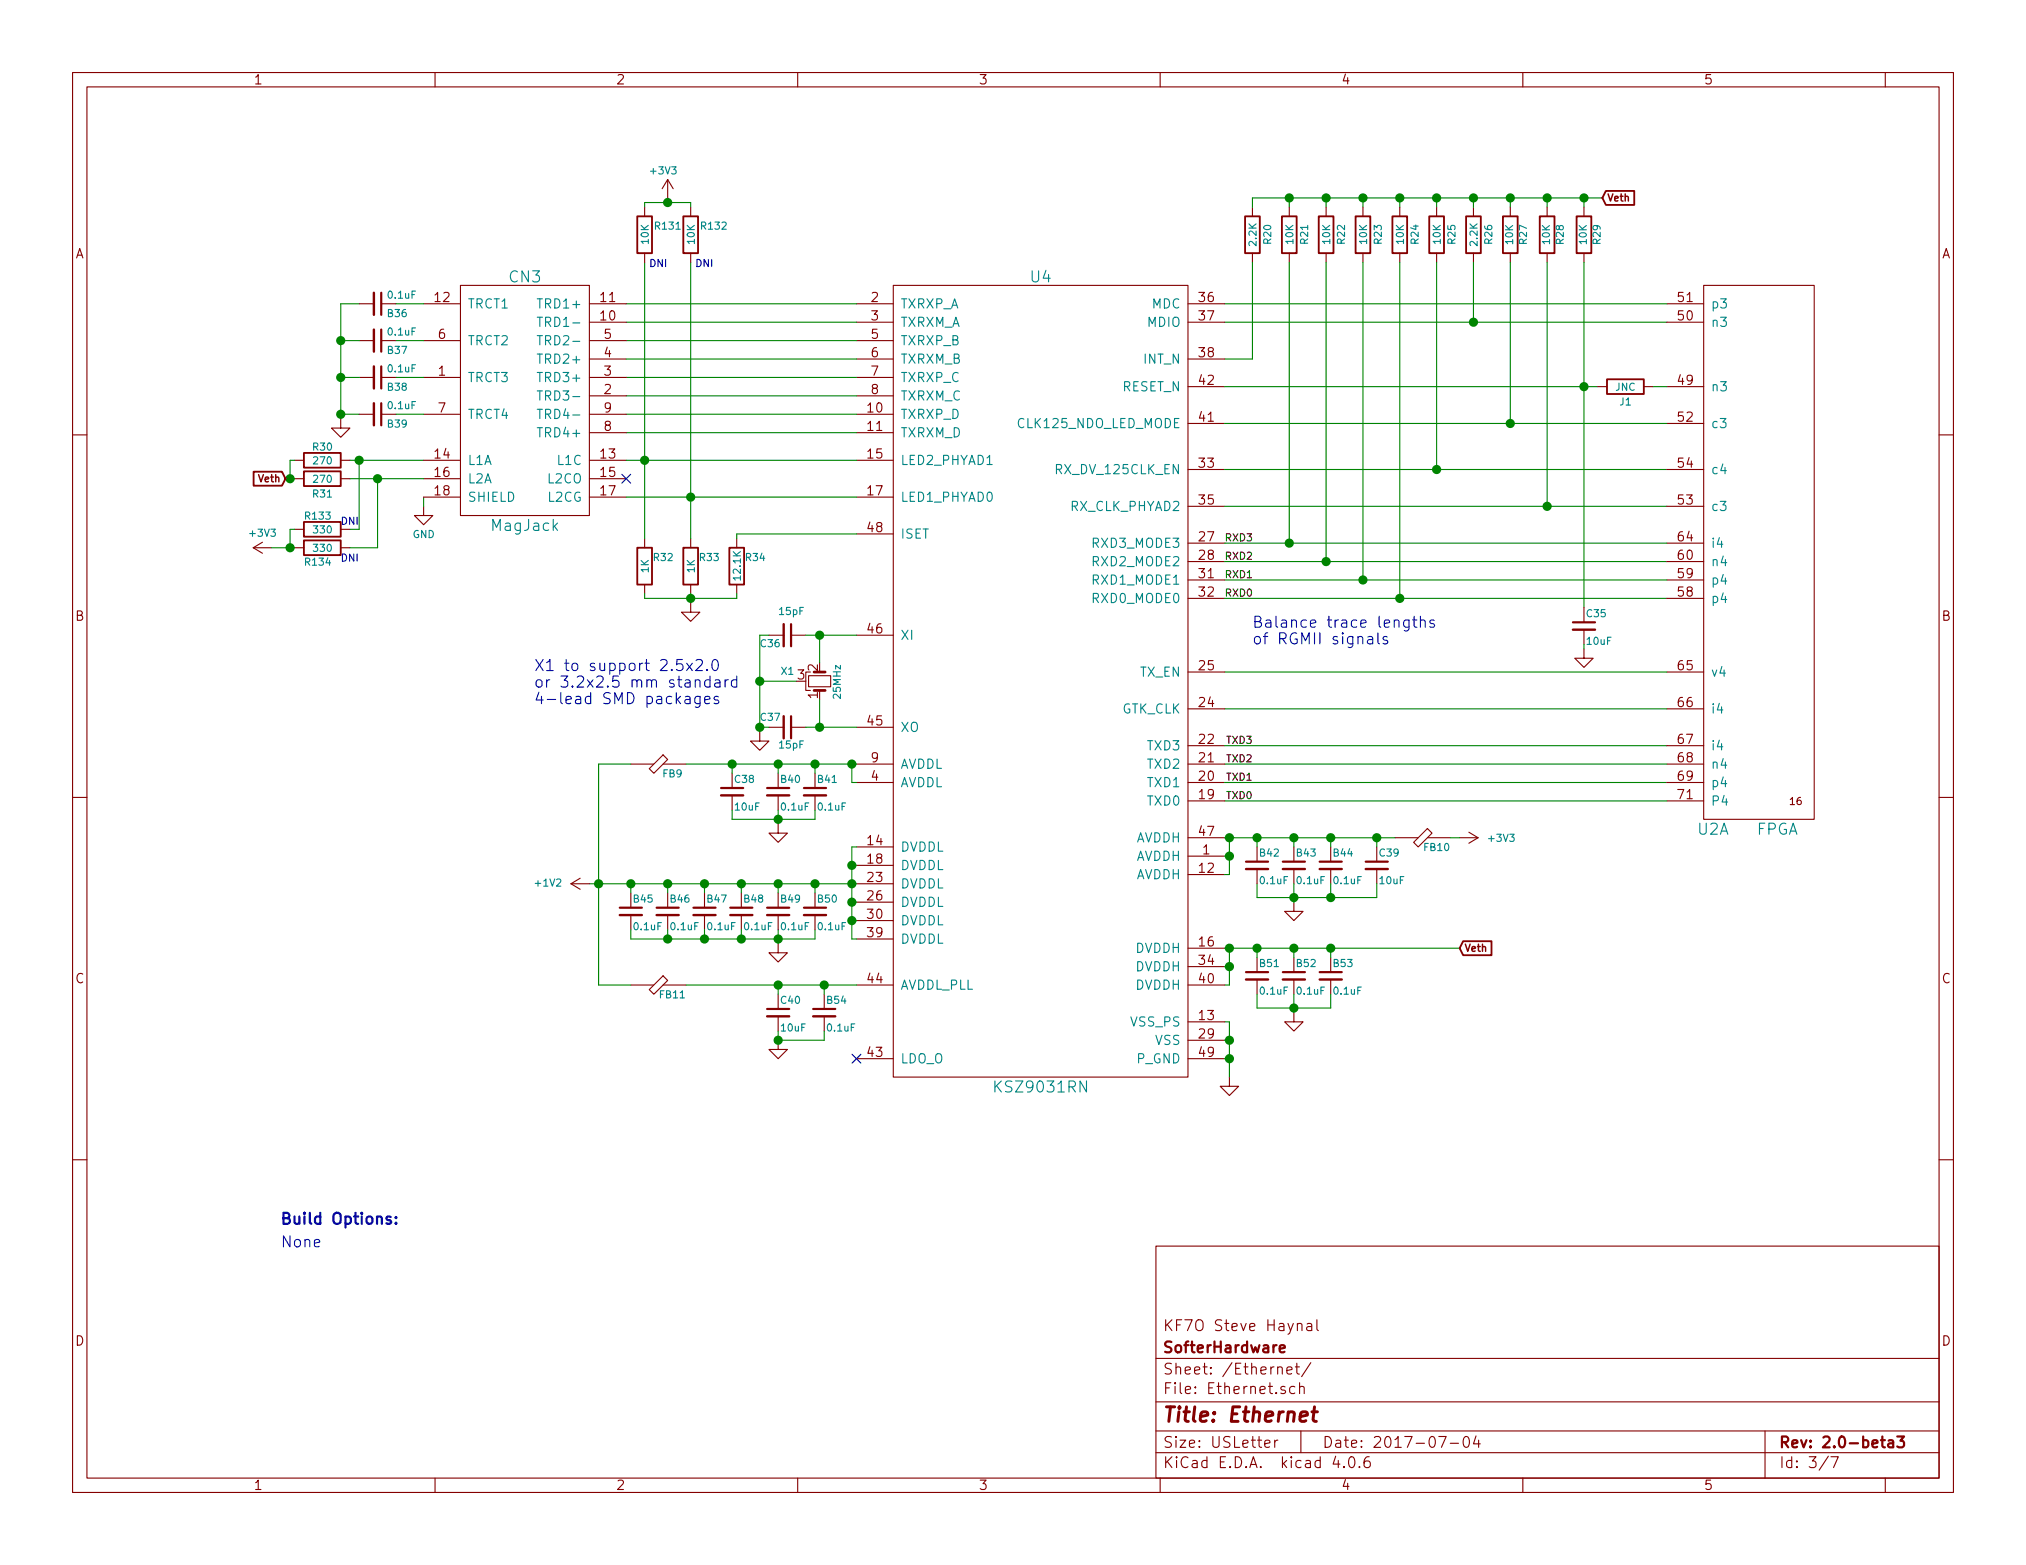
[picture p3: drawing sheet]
EESchema Schematic File Version 2
LIBS:power
LIBS:device
LIBS:transistors
LIBS:conn
LIBS:linear
LIBS:regul
LIBS:74xx
LIBS:cmos4000
LIBS:adc-dac
LIBS:memory
LIBS:xilinx
LIBS:microcontrollers
LIBS:dsp
LIBS:microchip
LIBS:analog_switches
LIBS:motorola
LIBS:texas
LIBS:intel
LIBS:audio
LIBS:interface
LIBS:digital-audio
LIBS:philips
LIBS:display
LIBS:cypress
LIBS:siliconi
LIBS:opto
LIBS:atmel
LIBS:contrib
LIBS:valves
LIBS:hermeslite
LIBS:hermeslite-cache
EELAYER 25 0
EELAYER END
$Descr USLetter 11000 8500
encoding utf-8
Sheet 3 7
Title "Ethernet"
Date "2017-07-04"
Rev "2.0-beta3"
Comp "SofterHardware"
Comment1 "KF7O Steve Haynal"
Comment2 ""
Comment3 ""
Comment4 ""
$EndDescr
$Comp
L KSZ9021RN U4
U 1 1
P 5650 3450
F 0 "U4" H 5650 5400 60  0000 C CNN
F 1 "KSZ9031RN" H 5650 1000 60  0000 C CNN
F 2 "HERMESLITE:KSZ9031" H 5850 4150 60  0001 C CNN
F 3 "" H 5850 4150 60  0000 C CNN
F 4 "ETH" H 5650 3450 60  0001 C CNN "Option"
	1    5650 3450
	1    0    0    -1  
$EndComp
$Comp
L C_Small B50
U 1 1
P 4425 4950
F 0 "B50" H 4435 5020 39  0000 L CNN
F 1 "0.1uF" H 4435 4870 39  0000 L CNN
F 2 "HERMESLITE:SMD-0603" H 4425 4950 39  0001 C CNN
F 3 "" H 4425 4950 39  0000 C CNN
F 4 "ETH" H 4425 4950 60  0001 C CNN "Option"
	1    4425 4950
	1    0    0    -1  
$EndComp
$Comp
L C_Small B49
U 1 1
P 4225 4950
F 0 "B49" H 4235 5020 39  0000 L CNN
F 1 "0.1uF" H 4235 4870 39  0000 L CNN
F 2 "HERMESLITE:SMD-0603" H 4225 4950 39  0001 C CNN
F 3 "" H 4225 4950 39  0000 C CNN
F 4 "ETH" H 4225 4950 60  0001 C CNN "Option"
	1    4225 4950
	1    0    0    -1  
$EndComp
$Comp
L C_Small B48
U 1 1
P 4025 4950
F 0 "B48" H 4035 5020 39  0000 L CNN
F 1 "0.1uF" H 4035 4870 39  0000 L CNN
F 2 "HERMESLITE:SMD-0603" H 4025 4950 39  0001 C CNN
F 3 "" H 4025 4950 39  0000 C CNN
F 4 "ETH" H 4025 4950 60  0001 C CNN "Option"
	1    4025 4950
	1    0    0    -1  
$EndComp
$Comp
L C_Small B47
U 1 1
P 3825 4950
F 0 "B47" H 3835 5020 39  0000 L CNN
F 1 "0.1uF" H 3835 4870 39  0000 L CNN
F 2 "HERMESLITE:SMD-0603" H 3825 4950 39  0001 C CNN
F 3 "" H 3825 4950 39  0000 C CNN
F 4 "ETH" H 3825 4950 60  0001 C CNN "Option"
	1    3825 4950
	1    0    0    -1  
$EndComp
$Comp
L C_Small B46
U 1 1
P 3625 4950
F 0 "B46" H 3635 5020 39  0000 L CNN
F 1 "0.1uF" H 3635 4870 39  0000 L CNN
F 2 "HERMESLITE:SMD-0603" H 3625 4950 39  0001 C CNN
F 3 "" H 3625 4950 39  0000 C CNN
F 4 "ETH" H 3625 4950 60  0001 C CNN "Option"
	1    3625 4950
	1    0    0    -1  
$EndComp
$Comp
L C_Small B45
U 1 1
P 3425 4950
F 0 "B45" H 3435 5020 39  0000 L CNN
F 1 "0.1uF" H 3435 4870 39  0000 L CNN
F 2 "HERMESLITE:SMD-0603" H 3425 4950 39  0001 C CNN
F 3 "" H 3425 4950 39  0000 C CNN
F 4 "ETH" H 3425 4950 60  0001 C CNN "Option"
	1    3425 4950
	1    0    0    -1  
$EndComp
$Comp
L C_Small B54
U 1 1
P 4475 5500
F 0 "B54" H 4485 5570 39  0000 L CNN
F 1 "0.1uF" H 4485 5420 39  0000 L CNN
F 2 "HERMESLITE:SMD-0603" H 4475 5500 39  0001 C CNN
F 3 "" H 4475 5500 39  0000 C CNN
F 4 "ETH" H 4475 5500 60  0001 C CNN "Option"
	1    4475 5500
	1    0    0    -1  
$EndComp
$Comp
L C_Small C40
U 1 1
P 4225 5500
F 0 "C40" H 4235 5570 39  0000 L CNN
F 1 "10uF" H 4235 5420 39  0000 L CNN
F 2 "HERMESLITE:SMD-0603" H 4225 5500 39  0001 C CNN
F 3 "" H 4225 5500 39  0000 C CNN
F 4 "ETH" H 4225 5500 60  0001 C CNN "Option"
	1    4225 5500
	1    0    0    -1  
$EndComp
$Comp
L FB FB11
U 1 1
P 3575 5350
F 0 "FB11" H 3650 5300 39  0000 C CNN
F 1 "FB" H 3575 5450 60  0001 C CNN
F 2 "HERMESLITE:SMD-0603" H 3575 5350 60  0001 C CNN
F 3 "" H 3575 5350 60  0000 C CNN
F 4 "ETH" H 3575 5350 60  0001 C CNN "Option"
	1    3575 5350
	1    0    0    -1  
$EndComp
$Comp
L C_Small B41
U 1 1
P 4425 4300
F 0 "B41" H 4435 4370 39  0000 L CNN
F 1 "0.1uF" H 4435 4220 39  0000 L CNN
F 2 "HERMESLITE:SMD-0603" H 4425 4300 39  0001 C CNN
F 3 "" H 4425 4300 39  0000 C CNN
F 4 "ETH" H 4425 4300 60  0001 C CNN "Option"
	1    4425 4300
	1    0    0    -1  
$EndComp
$Comp
L C_Small B40
U 1 1
P 4225 4300
F 0 "B40" H 4235 4370 39  0000 L CNN
F 1 "0.1uF" H 4235 4220 39  0000 L CNN
F 2 "HERMESLITE:SMD-0603" H 4225 4300 39  0001 C CNN
F 3 "" H 4225 4300 39  0000 C CNN
F 4 "ETH" H 4225 4300 60  0001 C CNN "Option"
	1    4225 4300
	1    0    0    -1  
$EndComp
$Comp
L C_Small C38
U 1 1
P 3975 4300
F 0 "C38" H 3985 4370 39  0000 L CNN
F 1 "10uF" H 3985 4220 39  0000 L CNN
F 2 "HERMESLITE:SMD-0603" H 3975 4300 39  0001 C CNN
F 3 "" H 3975 4300 39  0000 C CNN
F 4 "ETH" H 3975 4300 60  0001 C CNN "Option"
	1    3975 4300
	1    0    0    -1  
$EndComp
$Comp
L FB FB9
U 1 1
P 3575 4150
F 0 "FB9" H 3650 4100 39  0000 C CNN
F 1 "FB" H 3575 4250 60  0001 C CNN
F 2 "HERMESLITE:SMD-0603" H 3575 4150 60  0001 C CNN
F 3 "" H 3575 4150 60  0000 C CNN
F 4 "ETH" H 3575 4150 60  0001 C CNN "Option"
	1    3575 4150
	1    0    0    -1  
$EndComp
$Comp
L C_Small B42
U 1 1
P 6825 4700
F 0 "B42" H 6835 4770 39  0000 L CNN
F 1 "0.1uF" H 6835 4620 39  0000 L CNN
F 2 "HERMESLITE:SMD-0603" H 6825 4700 39  0001 C CNN
F 3 "" H 6825 4700 39  0000 C CNN
F 4 "ETH" H 6825 4700 60  0001 C CNN "Option"
	1    6825 4700
	1    0    0    -1  
$EndComp
$Comp
L C_Small B43
U 1 1
P 7025 4700
F 0 "B43" H 7035 4770 39  0000 L CNN
F 1 "0.1uF" H 7035 4620 39  0000 L CNN
F 2 "HERMESLITE:SMD-0603" H 7025 4700 39  0001 C CNN
F 3 "" H 7025 4700 39  0000 C CNN
F 4 "ETH" H 7025 4700 60  0001 C CNN "Option"
	1    7025 4700
	1    0    0    -1  
$EndComp
$Comp
L C_Small B44
U 1 1
P 7225 4700
F 0 "B44" H 7235 4770 39  0000 L CNN
F 1 "0.1uF" H 7235 4620 39  0000 L CNN
F 2 "HERMESLITE:SMD-0603" H 7225 4700 39  0001 C CNN
F 3 "" H 7225 4700 39  0000 C CNN
F 4 "ETH" H 7225 4700 60  0001 C CNN "Option"
	1    7225 4700
	1    0    0    -1  
$EndComp
$Comp
L C_Small C39
U 1 1
P 7475 4700
F 0 "C39" H 7485 4770 39  0000 L CNN
F 1 "10uF" H 7485 4620 39  0000 L CNN
F 2 "HERMESLITE:SMD-0603" H 7475 4700 39  0001 C CNN
F 3 "" H 7475 4700 39  0000 C CNN
F 4 "ETH" H 7475 4700 60  0001 C CNN "Option"
	1    7475 4700
	1    0    0    -1  
$EndComp
Wire Wire Line
	6675 4550 6675 4750
Connection ~ 6675 4650
$Comp
L FB FB10
U 1 1
P 7725 4550
F 0 "FB10" H 7800 4500 39  0000 C CNN
F 1 "FB" H 7725 4650 60  0001 C CNN
F 2 "HERMESLITE:SMD-0603" H 7725 4550 60  0001 C CNN
F 3 "" H 7725 4550 60  0000 C CNN
F 4 "ETH" H 7725 4550 60  0001 C CNN "Option"
	1    7725 4550
	1    0    0    -1  
$EndComp
$Comp
L C_Small B51
U 1 1
P 6825 5300
F 0 "B51" H 6835 5370 39  0000 L CNN
F 1 "0.1uF" H 6835 5220 39  0000 L CNN
F 2 "HERMESLITE:SMD-0603" H 6825 5300 39  0001 C CNN
F 3 "" H 6825 5300 39  0000 C CNN
F 4 "ETH" H 6825 5300 60  0001 C CNN "Option"
	1    6825 5300
	1    0    0    -1  
$EndComp
$Comp
L C_Small B52
U 1 1
P 7025 5300
F 0 "B52" H 7035 5370 39  0000 L CNN
F 1 "0.1uF" H 7035 5220 39  0000 L CNN
F 2 "HERMESLITE:SMD-0603" H 7025 5300 39  0001 C CNN
F 3 "" H 7025 5300 39  0000 C CNN
F 4 "ETH" H 7025 5300 60  0001 C CNN "Option"
	1    7025 5300
	1    0    0    -1  
$EndComp
$Comp
L C_Small B53
U 1 1
P 7225 5300
F 0 "B53" H 7235 5370 39  0000 L CNN
F 1 "0.1uF" H 7235 5220 39  0000 L CNN
F 2 "HERMESLITE:SMD-0603" H 7225 5300 39  0001 C CNN
F 3 "" H 7225 5300 39  0000 C CNN
F 4 "ETH" H 7225 5300 60  0001 C CNN "Option"
	1    7225 5300
	1    0    0    -1  
$EndComp
Wire Wire Line
	6675 5150 6675 5350
Connection ~ 6675 5250
$Comp
L GND #PWR076
U 1 1
P 6675 5850
F 0 "#PWR076" H 6675 5600 39  0001 C CNN
F 1 "GND" H 6675 5700 39  0001 C CNN
F 2 "" H 6675 5850 39  0000 C CNN
F 3 "" H 6675 5850 39  0000 C CNN
	1    6675 5850
	1    0    0    -1  
$EndComp
Wire Wire Line
	6675 5550 6675 5850
Connection ~ 6675 5650
Connection ~ 6675 5750
$Comp
L GND #PWR077
U 1 1
P 7025 5500
F 0 "#PWR077" H 7025 5250 39  0001 C CNN
F 1 "GND" H 7025 5350 39  0001 C CNN
F 2 "" H 7025 5500 39  0000 C CNN
F 3 "" H 7025 5500 39  0000 C CNN
	1    7025 5500
	1    0    0    -1  
$EndComp
$Comp
L GND #PWR078
U 1 1
P 7025 4900
F 0 "#PWR078" H 7025 4650 39  0001 C CNN
F 1 "GND" H 7025 4750 39  0001 C CNN
F 2 "" H 7025 4900 39  0000 C CNN
F 3 "" H 7025 4900 39  0000 C CNN
	1    7025 4900
	1    0    0    -1  
$EndComp
$Comp
L GND #PWR079
U 1 1
P 4225 4475
F 0 "#PWR079" H 4225 4225 39  0001 C CNN
F 1 "GND" H 4225 4325 39  0001 C CNN
F 2 "" H 4225 4475 39  0000 C CNN
F 3 "" H 4225 4475 39  0000 C CNN
	1    4225 4475
	1    0    0    -1  
$EndComp
$Comp
L GND #PWR080
U 1 1
P 4225 5125
F 0 "#PWR080" H 4225 4875 39  0001 C CNN
F 1 "GND" H 4225 4975 39  0001 C CNN
F 2 "" H 4225 5125 39  0000 C CNN
F 3 "" H 4225 5125 39  0000 C CNN
	1    4225 5125
	1    0    0    -1  
$EndComp
$Comp
L GND #PWR081
U 1 1
P 4225 5650
F 0 "#PWR081" H 4225 5400 39  0001 C CNN
F 1 "GND" H 4225 5500 39  0001 C CNN
F 2 "" H 4225 5650 39  0000 C CNN
F 3 "" H 4225 5650 39  0000 C CNN
	1    4225 5650
	1    0    0    -1  
$EndComp
Wire Wire Line
	3200 4800 4650 4800
Wire Wire Line
	3425 4850 3425 4800
Connection ~ 3425 4800
Wire Wire Line
	3625 4850 3625 4800
Connection ~ 3625 4800
Wire Wire Line
	3825 4850 3825 4800
Connection ~ 3825 4800
Wire Wire Line
	4025 4850 4025 4800
Connection ~ 4025 4800
Wire Wire Line
	4225 4850 4225 4800
Connection ~ 4225 4800
Wire Wire Line
	4425 4850 4425 4800
Connection ~ 4425 4800
Wire Wire Line
	3425 5100 4425 5100
Wire Wire Line
	4425 5100 4425 5050
Wire Wire Line
	3425 5050 3425 5100
Wire Wire Line
	3625 5050 3625 5100
Connection ~ 3625 5100
Wire Wire Line
	3825 5050 3825 5100
Connection ~ 3825 5100
Wire Wire Line
	4025 5050 4025 5100
Connection ~ 4025 5100
Wire Wire Line
	4225 5050 4225 5125
Connection ~ 4225 5100
Wire Wire Line
	4225 5650 4475 5650
Wire Wire Line
	4475 5650 4475 5600
Connection ~ 4225 5650
Wire Wire Line
	4225 5600 4225 5650
Wire Wire Line
	3725 5350 4650 5350
Wire Wire Line
	4225 5400 4225 5350
Connection ~ 4225 5350
Wire Wire Line
	4475 5400 4475 5350
Connection ~ 4475 5350
Wire Wire Line
	3975 4150 3975 4200
Connection ~ 3975 4150
Wire Wire Line
	4225 4150 4225 4200
Connection ~ 4225 4150
Wire Wire Line
	4425 4150 4425 4200
Connection ~ 4425 4150
Wire Wire Line
	4425 4450 4425 4400
Wire Wire Line
	4225 4400 4225 4475
Connection ~ 4225 4450
Wire Wire Line
	6650 5150 7925 5150
Wire Wire Line
	6825 4800 6825 4875
Wire Wire Line
	6825 4550 6825 4600
Connection ~ 6825 4550
Wire Wire Line
	7025 4550 7025 4600
Connection ~ 7025 4550
Wire Wire Line
	7225 4600 7225 4550
Connection ~ 7225 4550
Wire Wire Line
	7475 4550 7475 4600
Connection ~ 7475 4550
Wire Wire Line
	7225 4875 7225 4800
Wire Wire Line
	7025 4800 7025 4900
Wire Wire Line
	6825 5150 6825 5200
Connection ~ 6825 5150
Wire Wire Line
	7025 5200 7025 5150
Connection ~ 7025 5150
Wire Wire Line
	7225 5150 7225 5200
Connection ~ 7225 5150
Wire Wire Line
	6825 5400 6825 5475
Wire Wire Line
	7225 5475 7225 5400
Wire Wire Line
	7025 5400 7025 5500
Wire Wire Line
	6650 4350 9050 4350
Wire Wire Line
	6650 4050 9050 4050
Wire Wire Line
	6650 4150 9050 4150
Wire Wire Line
	6650 4250 9050 4250
NoConn ~ 4650 5750
Wire Wire Line
	3400 1650 4650 1650
Wire Wire Line
	3400 1750 4650 1750
Wire Wire Line
	3400 1850 4650 1850
Wire Wire Line
	4650 1950 3400 1950
Wire Wire Line
	3400 2050 4650 2050
Wire Wire Line
	4650 2150 3400 2150
Wire Wire Line
	3400 2250 4650 2250
Wire Wire Line
	4650 2350 3400 2350
$Comp
L R R31
U 1 1
P 1750 2600
F 0 "R31" V 1830 2600 39  0000 C CNN
F 1 "270" V 1750 2600 39  0000 C CNN
F 2 "HERMESLITE:SMD-0603" V 1680 2600 50  0001 C CNN
F 3 "" H 1750 2600 50  0000 C CNN
F 4 "ETH" V 1750 2600 60  0001 C CNN "Option"
	1    1750 2600
	0    1    1    0   
$EndComp
$Comp
L R R30
U 1 1
P 1750 2500
F 0 "R30" V 1675 2500 39  0000 C CNN
F 1 "270" V 1750 2500 39  0000 C CNN
F 2 "HERMESLITE:SMD-0603" V 1680 2500 50  0001 C CNN
F 3 "" H 1750 2500 50  0000 C CNN
F 4 "ETH" V 1750 2500 60  0001 C CNN "Option"
	1    1750 2500
	0    1    1    0   
$EndComp
$Comp
L R R33
U 1 1
P 3750 3075
F 0 "R33" H 3850 3125 39  0000 C CNN
F 1 "1K" V 3750 3075 39  0000 C CNN
F 2 "HERMESLITE:SMD-0603" V 3680 3075 50  0001 C CNN
F 3 "" H 3750 3075 50  0000 C CNN
F 4 "ETH" H 3750 3075 60  0001 C CNN "Option"
	1    3750 3075
	1    0    0    -1  
$EndComp
$Comp
L R R32
U 1 1
P 3500 3075
F 0 "R32" H 3600 3125 39  0000 C CNN
F 1 "1K" V 3500 3075 39  0000 C CNN
F 2 "HERMESLITE:SMD-0603" V 3430 3075 50  0001 C CNN
F 3 "" H 3500 3075 50  0000 C CNN
F 4 "ETH" H 3500 3075 60  0001 C CNN "Option"
	1    3500 3075
	1    0    0    -1  
$EndComp
Wire Wire Line
	1900 2500 2300 2500
$Comp
L GND #PWR082
U 1 1
P 2300 2750
F 0 "#PWR082" H 2300 2500 39  0001 C CNN
F 1 "GND" H 2300 2600 39  0000 C CNN
F 2 "" H 2300 2750 50  0000 C CNN
F 3 "" H 2300 2750 50  0000 C CNN
	1    2300 2750
	1    0    0    -1  
$EndComp
$Comp
L GND #PWR083
U 1 1
P 3750 3275
F 0 "#PWR083" H 3750 3025 39  0001 C CNN
F 1 "GND" H 3750 3125 39  0001 C CNN
F 2 "" H 3750 3275 50  0000 C CNN
F 3 "" H 3750 3275 50  0000 C CNN
	1    3750 3275
	1    0    0    -1  
$EndComp
Wire Wire Line
	2300 2700 2300 2750
Wire Wire Line
	6650 2750 9050 2750
$Comp
L R R28
U 1 1
P 8400 1275
F 0 "R28" V 8325 1275 39  0000 C CNN
F 1 "10K" V 8400 1275 39  0000 C CNN
F 2 "HERMESLITE:SMD-0603" V 8330 1275 50  0001 C CNN
F 3 "" H 8400 1275 50  0000 C CNN
F 4 "ETH" V 8400 1275 60  0001 C CNN "Option"
	1    8400 1275
	-1   0    0    1   
$EndComp
$Comp
L R R25
U 1 1
P 7800 1275
F 0 "R25" V 7880 1275 39  0000 C CNN
F 1 "10K" V 7800 1275 39  0000 C CNN
F 2 "HERMESLITE:SMD-0603" V 7730 1275 50  0001 C CNN
F 3 "" H 7800 1275 50  0000 C CNN
F 4 "ETH" V 7800 1275 60  0001 C CNN "Option"
	1    7800 1275
	1    0    0    -1  
$EndComp
$Comp
L R R21
U 1 1
P 7000 1275
F 0 "R21" V 7080 1275 39  0000 C CNN
F 1 "10K" V 7000 1275 39  0000 C CNN
F 2 "HERMESLITE:SMD-0603" V 6930 1275 50  0001 C CNN
F 3 "" H 7000 1275 50  0000 C CNN
F 4 "ETH" V 7000 1275 60  0001 C CNN "Option"
	1    7000 1275
	1    0    0    -1  
$EndComp
$Comp
L R R22
U 1 1
P 7200 1275
F 0 "R22" V 7280 1275 39  0000 C CNN
F 1 "10K" V 7200 1275 39  0000 C CNN
F 2 "HERMESLITE:SMD-0603" V 7130 1275 50  0001 C CNN
F 3 "" H 7200 1275 50  0000 C CNN
F 4 "ETH" V 7200 1275 60  0001 C CNN "Option"
	1    7200 1275
	1    0    0    -1  
$EndComp
$Comp
L R R23
U 1 1
P 7400 1275
F 0 "R23" V 7480 1275 39  0000 C CNN
F 1 "10K" V 7400 1275 39  0000 C CNN
F 2 "HERMESLITE:SMD-0603" V 7330 1275 50  0001 C CNN
F 3 "" H 7400 1275 50  0000 C CNN
F 4 "ETH" V 7400 1275 60  0001 C CNN "Option"
	1    7400 1275
	1    0    0    -1  
$EndComp
Wire Wire Line
	6650 3250 9050 3250
Wire Wire Line
	6650 3150 9050 3150
Wire Wire Line
	6650 3050 9050 3050
Wire Wire Line
	6650 2950 9050 2950
$Comp
L R R24
U 1 1
P 7600 1275
F 0 "R24" V 7680 1275 39  0000 C CNN
F 1 "10K" V 7600 1275 39  0000 C CNN
F 2 "HERMESLITE:SMD-0603" V 7530 1275 50  0001 C CNN
F 3 "" H 7600 1275 50  0000 C CNN
F 4 "ETH" V 7600 1275 60  0001 C CNN "Option"
	1    7600 1275
	1    0    0    -1  
$EndComp
Wire Wire Line
	7000 1425 7000 2950
Connection ~ 7000 2950
Wire Wire Line
	7200 1425 7200 3050
Connection ~ 7200 3050
Wire Wire Line
	7400 1425 7400 3150
Connection ~ 7400 3150
Wire Wire Line
	7600 1425 7600 3250
Connection ~ 7600 3250
Text Label 6650 2950 0    39   ~ 0
RXD3
Text Label 6650 3050 0    39   ~ 0
RXD2
Text Label 6650 3150 0    39   ~ 0
RXD1
Text Label 6650 3250 0    39   ~ 0
RXD0
$Comp
L R R20
U 1 1
P 6800 1275
F 0 "R20" V 6880 1275 39  0000 C CNN
F 1 "2.2K" V 6800 1275 39  0000 C CNN
F 2 "HERMESLITE:SMD-0603" V 6730 1275 50  0001 C CNN
F 3 "" H 6800 1275 50  0000 C CNN
F 4 "ETH" V 6800 1275 60  0001 C CNN "Option"
	1    6800 1275
	1    0    0    -1  
$EndComp
$Comp
L R R26
U 1 1
P 8000 1275
F 0 "R26" V 8080 1275 39  0000 C CNN
F 1 "2.2K" V 8000 1275 39  0000 C CNN
F 2 "HERMESLITE:SMD-0603" V 7930 1275 50  0001 C CNN
F 3 "" H 8000 1275 50  0000 C CNN
F 4 "ETH" V 8000 1275 60  0001 C CNN "Option"
	1    8000 1275
	1    0    0    -1  
$EndComp
Wire Wire Line
	6650 2550 9050 2550
Wire Wire Line
	6650 1750 9050 1750
Wire Wire Line
	6650 1650 9050 1650
$Comp
L R R34
U 1 1
P 4000 3075
F 0 "R34" H 4100 3125 39  0000 C CNN
F 1 "12.1K" V 4000 3075 39  0000 C CNN
F 2 "HERMESLITE:SMD-0603" V 3930 3075 50  0001 C CNN
F 3 "" H 4000 3075 50  0000 C CNN
F 4 "ETH" H 4000 3075 60  0001 C CNN "Option"
	1    4000 3075
	1    0    0    -1  
$EndComp
$Comp
L R R27
U 1 1
P 8200 1275
F 0 "R27" V 8125 1275 39  0000 C CNN
F 1 "10K" V 8200 1275 39  0000 C CNN
F 2 "HERMESLITE:SMD-0603" V 8130 1275 50  0001 C CNN
F 3 "" H 8200 1275 50  0000 C CNN
F 4 "ETH" V 8200 1275 60  0001 C CNN "Option"
	1    8200 1275
	-1   0    0    1   
$EndComp
$Comp
L GND #PWR084
U 1 1
P 1850 2275
F 0 "#PWR084" H 1850 2025 39  0001 C CNN
F 1 "GND" H 1850 2125 39  0001 C CNN
F 2 "" H 1850 2275 50  0000 C CNN
F 3 "" H 1850 2275 50  0000 C CNN
	1    1850 2275
	1    0    0    -1  
$EndComp
Text Notes 6800 3500 0    60   ~ 0
Balance trace lengths\nof RGMII signals\n
$Comp
L FPGA U?
U 1 1
P 9200 4450
AR Path="/56A9BE04" Ref="U?"  Part="1" 
AR Path="/569C3E05/56A9BE04" Ref="U2"  Part="1" 
F 0 "U2" H 9300 4400 60  0000 C CNN
F 1 "FPGA" H 9650 4400 60  0000 C CNN
F 2 "HERMESLITE:CYCLONEIV" H 9200 4450 60  0001 C CNN
F 3 "" H 9200 4450 60  0000 C CNN
	1    9200 4450
	1    0    0    -1  
$EndComp
Text Label 6800 4050 2    39   ~ 0
TXD3
Text Label 6800 4150 2    39   ~ 0
TXD2
Text Label 6800 4250 2    39   ~ 0
TXD1
Text Label 6800 4350 2    39   ~ 0
TXD0
Wire Wire Line
	6650 3650 9050 3650
Wire Wire Line
	9050 3850 6650 3850
$Comp
L C_Small B38
U 1 1
P 2050 2050
F 0 "B38" V 2100 2100 39  0000 L CNN
F 1 "0.1uF" V 2000 2100 39  0000 L CNN
F 2 "HERMESLITE:SMD-0603" H 2050 2050 50  0001 C CNN
F 3 "" H 2050 2050 50  0000 C CNN
F 4 "ETH" V 2050 2050 60  0001 C CNN "Option"
	1    2050 2050
	0    1    1    0   
$EndComp
$Comp
L +1V2 #PWR085
U 1 1
P 3200 4800
F 0 "#PWR085" H 3200 4650 50  0001 C CNN
F 1 "+1V2" V 3200 5025 39  0000 C CNN
F 2 "" H 3200 4800 50  0000 C CNN
F 3 "" H 3200 4800 50  0000 C CNN
	1    3200 4800
	0    -1   -1   0   
$EndComp
Wire Wire Line
	6800 1425 6800 1950
Wire Wire Line
	6800 1950 6650 1950
Wire Wire Line
	8000 1425 8000 1750
Connection ~ 8000 1750
Wire Wire Line
	7800 1425 7800 2550
Connection ~ 7800 2550
Wire Wire Line
	4625 4150 4625 4250
Wire Wire Line
	4625 4250 4650 4250
Connection ~ 4625 4150
Wire Wire Line
	6650 2300 9050 2300
Wire Wire Line
	8200 1425 8200 2300
Connection ~ 8200 2300
Wire Wire Line
	8400 1425 8400 2750
Connection ~ 8400 2750
Wire Wire Line
	6675 5350 6650 5350
Connection ~ 6675 5150
Wire Wire Line
	6650 5550 6675 5550
Wire Wire Line
	6650 5650 6675 5650
Wire Wire Line
	6650 5750 6675 5750
Connection ~ 6675 4550
Wire Wire Line
	6650 4650 6675 4650
Wire Wire Line
	6675 4750 6650 4750
Wire Wire Line
	6650 5250 6675 5250
$Comp
L +3V3 #PWR086
U 1 1
P 7925 4550
F 0 "#PWR086" H 7925 4400 50  0001 C CNN
F 1 "+3V3" V 7925 4775 39  0000 C CNN
F 2 "" H 7925 4550 50  0000 C CNN
F 3 "" H 7925 4550 50  0000 C CNN
	1    7925 4550
	0    1    1    0   
$EndComp
Wire Wire Line
	6800 1125 6800 1075
Wire Wire Line
	6800 1075 8700 1075
Wire Wire Line
	8400 1075 8400 1125
Wire Wire Line
	8200 1125 8200 1075
Connection ~ 8200 1075
Wire Wire Line
	8000 1125 8000 1075
Connection ~ 8000 1075
Wire Wire Line
	7800 1125 7800 1075
Connection ~ 7800 1075
Wire Wire Line
	7600 1125 7600 1075
Connection ~ 7600 1075
Wire Wire Line
	7400 1125 7400 1075
Connection ~ 7400 1075
Wire Wire Line
	7200 1125 7200 1075
Connection ~ 7200 1075
Wire Wire Line
	7000 1125 7000 1075
Connection ~ 7000 1075
Connection ~ 8400 1075
$Comp
L R R29
U 1 1
P 8600 1275
F 0 "R29" V 8525 1275 39  0000 C CNN
F 1 "10K" V 8600 1275 39  0000 C CNN
F 2 "HERMESLITE:SMD-0603" V 8530 1275 50  0001 C CNN
F 3 "" H 8600 1275 50  0000 C CNN
F 4 "ETH" V 8600 1275 60  0001 C CNN "Option"
	1    8600 1275
	-1   0    0    1   
$EndComp
Wire Wire Line
	8600 1425 8600 3300
Connection ~ 8600 2100
$Comp
L C_Small C35
U 1 1
P 8600 3400
F 0 "C35" H 8610 3470 39  0000 L CNN
F 1 "10uF" H 8610 3320 39  0000 L CNN
F 2 "HERMESLITE:SMD-0603" H 8600 3400 39  0001 C CNN
F 3 "" H 8600 3400 39  0000 C CNN
F 4 "ETH" H 8600 3400 60  0001 C CNN "Option"
	1    8600 3400
	1    0    0    -1  
$EndComp
$Comp
L GND #PWR087
U 1 1
P 8600 3525
F 0 "#PWR087" H 8600 3275 39  0001 C CNN
F 1 "GND" H 8600 3375 39  0001 C CNN
F 2 "" H 8600 3525 39  0000 C CNN
F 3 "" H 8600 3525 39  0000 C CNN
	1    8600 3525
	1    0    0    -1  
$EndComp
Wire Wire Line
	8600 3500 8600 3525
Wire Wire Line
	8600 1125 8600 1075
Connection ~ 8600 1075
Wire Wire Line
	6650 2100 8675 2100
Wire Wire Line
	8975 2100 9050 2100
Wire Wire Line
	4325 3700 4125 3700
$Comp
L GND #PWR088
U 1 1
P 4125 3975
F 0 "#PWR088" H 4125 3725 39  0001 C CNN
F 1 "GND" H 4125 3825 39  0001 C CNN
F 2 "" H 4125 3975 50  0000 C CNN
F 3 "" H 4125 3975 50  0000 C CNN
	1    4125 3975
	-1   0    0    -1  
$EndComp
$Comp
L C_Small C37
U 1 1
P 4275 3950
F 0 "C37" V 4325 3800 39  0000 L CNN
F 1 "15pF" V 4175 3900 39  0000 L CNN
F 2 "HERMESLITE:SMD-0603" H 4275 3950 50  0001 C CNN
F 3 "" H 4275 3950 50  0000 C CNN
F 4 "ETH" V 4275 3950 60  0001 C CNN "Option"
	1    4275 3950
	0    1    -1   0   
$EndComp
$Comp
L C_Small C36
U 1 1
P 4275 3450
F 0 "C36" V 4225 3300 39  0000 L CNN
F 1 "15pF" V 4400 3400 39  0000 L CNN
F 2 "HERMESLITE:SMD-0603" H 4275 3450 50  0001 C CNN
F 3 "" H 4275 3450 50  0000 C CNN
F 4 "ETH" V 4275 3450 60  0001 C CNN "Option"
	1    4275 3450
	0    1    -1   0   
$EndComp
$Comp
L Crystal_GND3_Small X1
U 1 1
P 4450 3700
F 0 "X1" V 4500 3525 39  0000 C CNN
F 1 "25MHz" H 4350 3800 39  0000 L CNN
F 2 "HERMESLITE:XTAL" H 4450 3700 50  0001 C CNN
F 3 "" H 4450 3700 50  0000 C CNN
F 4 "ETH" V 4450 3700 60  0001 C CNN "Option"
	1    4450 3700
	0    1    -1   0   
$EndComp
Wire Wire Line
	4125 3950 4175 3950
Wire Wire Line
	4125 3450 4125 3975
Wire Wire Line
	4125 3450 4175 3450
Connection ~ 4125 3700
Wire Wire Line
	4375 3450 4650 3450
Text Notes 2900 3825 0    60   ~ 0
X1 to support 2.5x2.0\nor 3.2x2.5 mm standard\n4-lead SMD packages
Wire Wire Line
	4375 3950 4650 3950
Wire Wire Line
	4625 5100 4650 5100
Wire Wire Line
	4625 4600 4625 5100
Wire Wire Line
	4625 4600 4650 4600
Wire Wire Line
	4650 4700 4625 4700
Connection ~ 4625 4700
Connection ~ 4625 4800
Wire Wire Line
	4650 4900 4625 4900
Connection ~ 4625 4900
Wire Wire Line
	4650 5000 4625 5000
Connection ~ 4625 5000
Wire Wire Line
	3425 4150 3250 4150
Wire Wire Line
	3250 4150 3250 5350
Wire Wire Line
	3250 5350 3425 5350
Wire Wire Line
	3725 4150 4650 4150
Wire Wire Line
	3975 4450 4425 4450
Wire Wire Line
	3975 4450 3975 4400
Connection ~ 3250 4800
Wire Wire Line
	6825 5475 7225 5475
Connection ~ 7025 5475
Wire Wire Line
	6825 4875 7475 4875
Connection ~ 7025 4875
Wire Wire Line
	7475 4875 7475 4800
Connection ~ 7225 4875
Wire Wire Line
	6650 4550 7575 4550
Wire Wire Line
	7875 4550 7925 4550
$Comp
L MagJack CN3
U 1 1
P 2850 2200
F 0 "CN3" H 2850 2900 60  0000 C CNN
F 1 "MagJack" H 2850 1550 60  0000 C CNN
F 2 "HERMESLITE:MAGJACK" H 2850 2200 60  0001 C CNN
F 3 "" H 2850 2200 60  0000 C CNN
F 4 "ETH" H 2850 2200 60  0001 C CNN "Option"
	1    2850 2200
	1    0    0    -1  
$EndComp
$Comp
L C_Small B37
U 1 1
P 2050 1850
F 0 "B37" V 2100 1900 39  0000 L CNN
F 1 "0.1uF" V 2000 1900 39  0000 L CNN
F 2 "HERMESLITE:SMD-0603" H 2050 1850 50  0001 C CNN
F 3 "" H 2050 1850 50  0000 C CNN
F 4 "ETH" V 2050 1850 60  0001 C CNN "Option"
	1    2050 1850
	0    1    1    0   
$EndComp
$Comp
L C_Small B36
U 1 1
P 2050 1650
F 0 "B36" V 2100 1700 39  0000 L CNN
F 1 "0.1uF" V 2000 1700 39  0000 L CNN
F 2 "HERMESLITE:SMD-0603" H 2050 1650 50  0001 C CNN
F 3 "" H 2050 1650 50  0000 C CNN
F 4 "ETH" V 2050 1650 60  0001 C CNN "Option"
	1    2050 1650
	0    1    1    0   
$EndComp
$Comp
L C_Small B39
U 1 1
P 2050 2250
F 0 "B39" V 2100 2300 39  0000 L CNN
F 1 "0.1uF" V 2000 2300 39  0000 L CNN
F 2 "HERMESLITE:SMD-0603" H 2050 2250 50  0001 C CNN
F 3 "" H 2050 2250 50  0000 C CNN
F 4 "ETH" V 2050 2250 60  0001 C CNN "Option"
	1    2050 2250
	0    1    1    0   
$EndComp
NoConn ~ 3400 2600
Wire Wire Line
	1900 2600 2300 2600
Wire Wire Line
	3400 2500 4650 2500
Wire Wire Line
	3400 2700 4650 2700
Wire Wire Line
	3500 1425 3500 2925
Connection ~ 3500 2500
Wire Wire Line
	3750 1425 3750 2925
Connection ~ 3750 2700
Wire Wire Line
	4000 2925 4000 2900
Wire Wire Line
	4000 2900 4650 2900
Wire Wire Line
	4000 3250 4000 3225
Wire Wire Line
	3500 3250 4000 3250
Wire Wire Line
	3500 3250 3500 3225
Wire Wire Line
	3750 3225 3750 3275
Connection ~ 3750 3250
Wire Wire Line
	2150 1650 2300 1650
Wire Wire Line
	2300 1850 2150 1850
Wire Wire Line
	2150 2050 2300 2050
Wire Wire Line
	2300 2250 2150 2250
Wire Wire Line
	1850 2250 1950 2250
Wire Wire Line
	1850 1650 1850 2275
Wire Wire Line
	1850 1650 1950 1650
Wire Wire Line
	1950 1850 1850 1850
Connection ~ 1850 1850
Wire Wire Line
	1950 2050 1850 2050
Connection ~ 1850 2050
Connection ~ 1850 2250
Wire Wire Line
	1600 2500 1575 2500
Wire Wire Line
	1575 2500 1575 2600
Wire Wire Line
	1550 2600 1600 2600
Connection ~ 1575 2600
$Comp
L JNC J1
U 1 1
P 8825 2100
F 0 "J1" V 8905 2100 39  0000 C CNN
F 1 "JNC" V 8825 2100 39  0000 C CNN
F 2 "HERMESLITE:SMD-0603" V 8755 2100 50  0001 C CNN
F 3 "" H 8825 2100 50  0000 C CNN
F 4 "ETH" V 8825 2100 60  0001 C CNN "Option"
	1    8825 2100
	0    1    1    0   
$EndComp
Text GLabel 7925 5150 2    39   Input ~ 8
Veth
Text GLabel 8700 1075 2    39   Input ~ 8
Veth
Text Notes 1525 6650 0    60   ~ 12
Build Options:\n
Text Notes 1525 6775 0    60   ~ 0
None
Connection ~ 4125 3950
Wire Wire Line
	4450 3600 4450 3450
Connection ~ 4450 3450
Wire Wire Line
	4450 3800 4450 3950
Connection ~ 4450 3950
Text GLabel 1550 2600 0    39   Input ~ 8
Veth
$Comp
L R R131
U 1 1
P 3500 1275
F 0 "R131" H 3625 1325 39  0000 C CNN
F 1 "10K" V 3500 1275 39  0000 C CNN
F 2 "HERMESLITE:SMD-0603" V 3430 1275 50  0001 C CNN
F 3 "" H 3500 1275 50  0000 C CNN
F 4 "GENERIC" H 3500 1275 60  0001 C CNN "Option"
	1    3500 1275
	1    0    0    -1  
$EndComp
$Comp
L R R132
U 1 1
P 3750 1275
F 0 "R132" H 3875 1325 39  0000 C CNN
F 1 "10K" V 3750 1275 39  0000 C CNN
F 2 "HERMESLITE:SMD-0603" V 3680 1275 50  0001 C CNN
F 3 "" H 3750 1275 50  0000 C CNN
F 4 "GENERIC" H 3750 1275 60  0001 C CNN "Option"
	1    3750 1275
	1    0    0    -1  
$EndComp
$Comp
L R R133
U 1 1
P 1750 2875
F 0 "R133" V 1675 2850 39  0000 C CNN
F 1 "330" V 1750 2875 39  0000 C CNN
F 2 "HERMESLITE:SMD-0603" V 1680 2875 50  0001 C CNN
F 3 "" H 1750 2875 50  0000 C CNN
F 4 "GENERIC" H 1750 2875 60  0001 C CNN "Option"
	1    1750 2875
	0    1    1    0   
$EndComp
$Comp
L R R134
U 1 1
P 1750 2975
F 0 "R134" V 1825 2950 39  0000 C CNN
F 1 "330" V 1750 2975 39  0000 C CNN
F 2 "HERMESLITE:SMD-0603" V 1680 2975 50  0001 C CNN
F 3 "" H 1750 2975 50  0000 C CNN
F 4 "GENERIC" H 1750 2975 60  0001 C CNN "Option"
	1    1750 2975
	0    1    1    0   
$EndComp
$Comp
L +3V3 #PWR089
U 1 1
P 3625 1075
F 0 "#PWR089" H 3625 925 50  0001 C CNN
F 1 "+3V3" H 3600 1225 39  0000 C CNN
F 2 "" H 3625 1075 50  0000 C CNN
F 3 "" H 3625 1075 50  0000 C CNN
	1    3625 1075
	1    0    0    -1  
$EndComp
$Comp
L +3V3 #PWR090
U 1 1
P 1475 2975
F 0 "#PWR090" H 1475 2825 50  0001 C CNN
F 1 "+3V3" V 1550 3025 39  0000 C CNN
F 2 "" H 1475 2975 50  0000 C CNN
F 3 "" H 1475 2975 50  0000 C CNN
	1    1475 2975
	0    -1   -1   0   
$EndComp
Wire Wire Line
	1900 2875 1950 2875
Wire Wire Line
	1950 2875 1950 2500
Connection ~ 1950 2500
Wire Wire Line
	1900 2975 2050 2975
Wire Wire Line
	2050 2975 2050 2600
Connection ~ 2050 2600
Wire Wire Line
	1475 2975 1600 2975
Wire Wire Line
	1600 2875 1575 2875
Wire Wire Line
	1575 2875 1575 2975
Connection ~ 1575 2975
Wire Wire Line
	3500 1125 3500 1100
Wire Wire Line
	3500 1100 3750 1100
Wire Wire Line
	3750 1100 3750 1125
Wire Wire Line
	3625 1075 3625 1100
Connection ~ 3625 1100
Text Notes 3525 1450 0    39   ~ 0
DNI
Text Notes 3775 1450 0    39   ~ 0
DNI
Text Notes 1850 2850 0    39   ~ 0
DNI
Text Notes 1850 3050 0    39   ~ 0
DNI
$EndSCHEMATC
